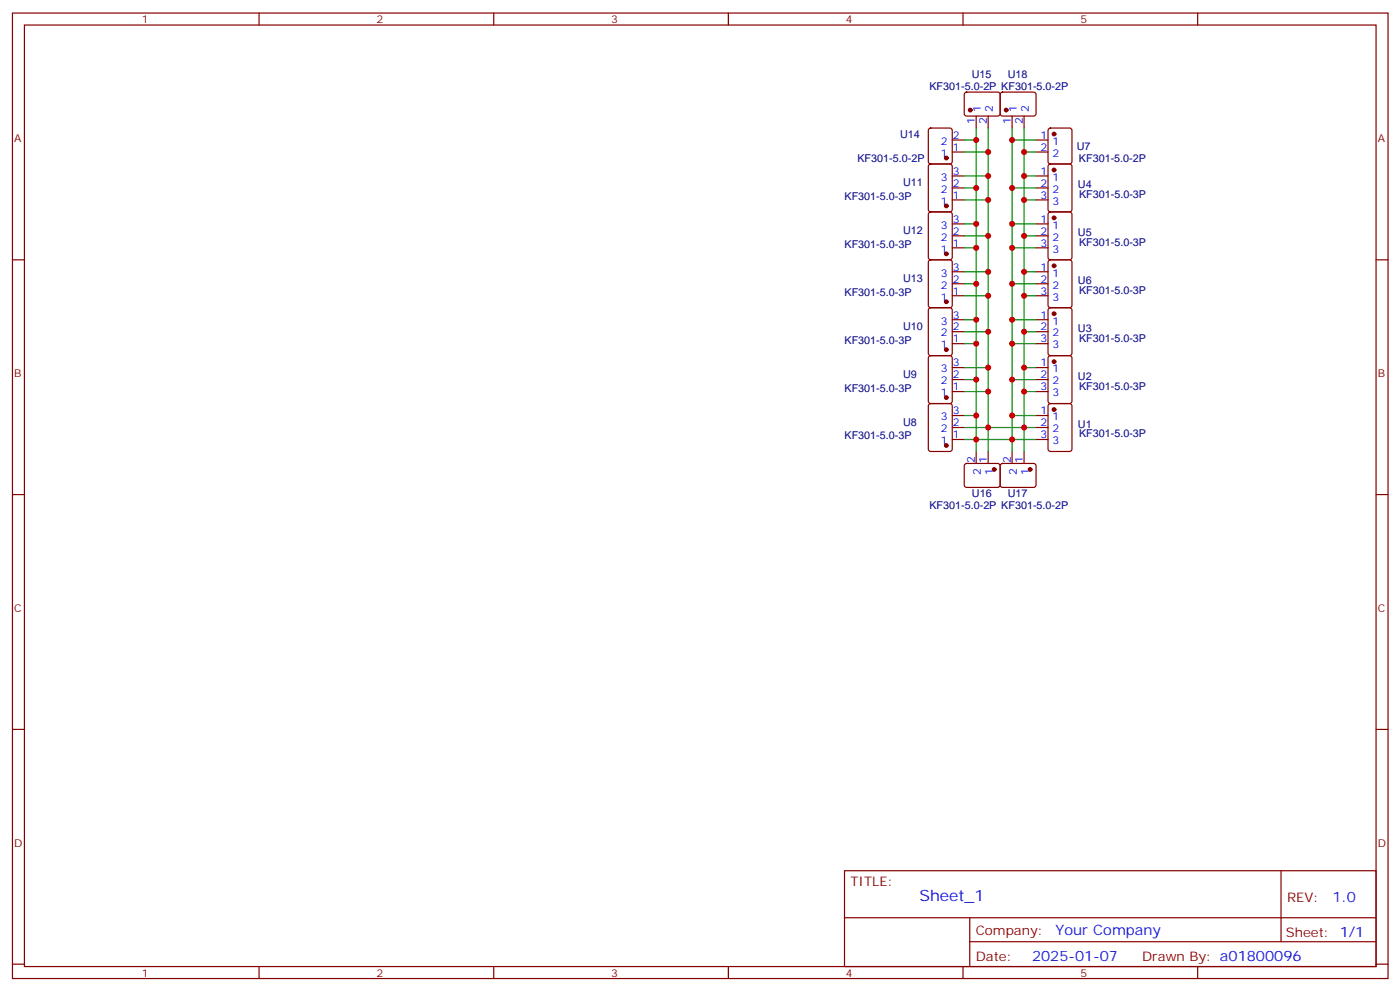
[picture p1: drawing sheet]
<svg xmlns="http://www.w3.org/2000/svg" width="413mm" height="292mm" viewBox="0 0 413 292" stroke-linecap="round" stroke-linejoin="round" font-family="sans-serif">
<g fill="none" stroke="#870000" stroke-width=".35">
<path d="M3.7 3.8h405.3v284.4h-405.3zM7.2 7.4h398.3v277.3h-398.3zM76.3 3.8v3.6M145.5 3.8v3.6M214.6 3.8v3.6M283.8 3.8v3.6M352.9 3.8v3.6M273.8 37.9l.4-.2h5.7l.6 .4 .1 9.5-.5 .6-5.9 .1-.6-.5-.1-9.4zM284.4 27.3l.4-.2 9.5 .1 .4 .6-.1 6-.6 .4-9.4-.1-.5-.6v-5.7zM287.7 34.2v3.5M291.2 34.2v3.5M294.9 27.3l.5-.2 9.5 .1 .4 .6-.1 6-.6 .4-9.5-.1-.4-.6v-5.7z"/>
<path d="M298.2 34.2v3.5M301.8 34.2v3.5M309.1 37.9l.4-.2h5.7l.6 .4 .1 9.5-.5 .6-5.9 .1-.6-.5-.1-9.4zM273.8 48.5l.4-.2h5.7l.6 .4 .1 13-.5 .7h-5.9l-.6-.5-.1-12.9zM280.6 51.8h3.5M280.6 55.4h3.5M280.6 58.9h3.5M280.6 41.2h3.5M280.6 44.8h3.5M305.3 51.8h3.5M305.3 55.4h3.5M305.3 58.9h3.5"/>
<path d="M305.3 41.2h3.5M305.3 44.8h3.5M309.1 48.5l.4-.2h5.7l.6 .4 .1 13-.5 .7h-5.9l-.6-.5-.1-12.9zM3.7 76.5h3.5M273.8 62.6l.4-.2h5.7l.6 .4 .1 13-.5 .7h-5.9l-.6-.4-.1-13zM273.8 76.7l.4-.2h5.7l.6 .4 .1 13-.5 .7h-5.9l-.6-.4-.1-13zM280.6 65.9h3.5M280.6 69.5h3.5M280.6 73h3.5M305.3 65.9h3.5M305.3 69.5h3.5M305.3 73h3.5"/>
<path d="M309.1 62.6l.4-.2h5.7l.6 .4 .1 13-.5 .7h-5.9l-.6-.4-.1-13zM309.1 76.7l.4-.2h5.7l.6 .4 .1 13-.5 .7h-5.9l-.6-.4-.1-13zM405.5 76.5h3.5M273.8 90.8l.4-.2h5.7l.6 .5 .1 12.9-.5 .7h-5.9l-.6-.4-.1-13zM280.6 94.2h3.5M280.6 97.7h3.5M280.6 80h3.5M280.6 83.6h3.5M280.6 87.1h3.5M305.3 94.2h3.5M305.3 97.7h3.5M305.3 80h3.5"/>
<path d="M305.3 83.6h3.5M305.3 87.1h3.5M309.1 90.8l.4-.2h5.7l.6 .5 .1 12.9-.5 .7h-5.9l-.6-.4-.1-13zM273.8 119.1l.4-.2h5.7l.6 .4 .1 13-.5 .6-5.9 .1-.6-.5-.1-12.9zM273.8 104.9l.4-.2h5.7l.6 .5 .1 12.9-.5 .7-5.9 .1-.6-.5-.1-13zM280.6 108.3h3.5M280.6 111.8h3.5M280.6 115.3h3.5M280.6 101.2h3.5M305.3 108.3h3.5M305.3 111.8h3.5M305.3 115.3h3.5"/>
<path d="M305.3 101.2h3.5M309.1 119.1l.4-.2h5.7l.6 .4 .1 13-.5 .6-5.9 .1-.6-.5-.1-12.9zM309.1 104.9l.4-.2h5.7l.6 .5 .1 12.9-.5 .7-5.9 .1-.6-.5-.1-13zM280.6 122.4h3.5M280.6 125.9h3.5M280.6 129.4h3.5M284.4 136.7l.4-.2h9.5l.4 .7-.1 5.9-.6 .4h-9.4l-.5-.7v-5.6zM287.7 133v3.5M291.2 133v3.5M294.9 136.7l.5-.2h9.5l.4 .7-.1 5.9-.6 .4h-9.5l-.4-.7v-5.6zM298.2 133v3.5M301.8 133v3.5"/>
<path d="M305.3 122.4h3.5M305.3 125.9h3.5M305.3 129.4h3.5M3.7 145.7h3.5M405.5 145.7h3.5M3.7 214.8h3.5M405.5 214.8h3.5M248.8 256.4h156.7v28.3h-156.7zM377.5 256.5v20.8M248.9 270.3h156.5M285.8 277.3h119.6M285.8 270.3v14.1"/>
<path d="M3.7 284h3.5M76.3 284.7v3.5M145.5 284.7v3.5M214.6 284.7v3.5M283.8 284.7v3.5M352.9 284.7v3.5M405.5 284h3.5"/>
</g>
<g fill="#870000" stroke="#870000" stroke-width=".35">
<circle cx="310.6" cy="120.6" r=".53"/>
<circle cx="310.6" cy="106.5" r=".53"/>
<circle cx="310.6" cy="92.4" r=".53"/>
<circle cx="310.6" cy="50.1" r=".53"/>
<circle cx="310.6" cy="64.2" r=".53"/>
<circle cx="310.6" cy="78.3" r=".53"/>
<circle cx="310.6" cy="39.5" r=".53"/>
<circle cx="278.8" cy="131.2" r=".53"/>
<circle cx="278.8" cy="117.1" r=".53"/>
<circle cx="278.8" cy="103" r=".53"/>
<circle cx="278.8" cy="60.6" r=".53"/>
<circle cx="278.8" cy="74.8" r=".53"/>
<circle cx="278.8" cy="88.9" r=".53"/>
<circle cx="278.8" cy="46.5" r=".53"/>
<circle cx="285.9" cy="32.4" r=".53"/>
<circle cx="292.9" cy="138.3" r=".53"/>
<circle cx="303.5" cy="138.3" r=".53"/>
<circle cx="296.5" cy="32.4" r=".53"/>
</g>
<g fill="none" stroke="#008700" stroke-width=".35">
<path d="M287.7 37.7v95.3M291.2 37.7v95.3M298.2 37.7v95.3M301.8 37.7v95.3M284.1 55.4h3.6M284.1 41.2h3.6M284.1 58.9h7.1M284.1 51.8h7.1M284.1 44.8h7.1M298.2 55.4h7.1M298.2 41.2h7.1M301.8 58.9h3.5"/>
<path d="M301.8 51.8h3.5M301.8 44.8h3.5M284.1 73h3.6M284.1 65.9h3.6M284.1 69.5h7.1M298.2 73h7.1M298.2 65.9h7.1M301.8 69.5h3.5M284.1 94.2h3.6M284.1 83.6h3.6M284.1 97.7h7.1M284.1 87.1h7.1"/>
<path d="M284.1 80h7.1M298.2 94.2h7.1M298.2 83.6h7.1M301.8 97.7h3.5M301.8 87.1h3.5M301.8 80h3.5M284.1 111.8h3.6M284.1 101.2h3.6M284.1 115.3h7.1M284.1 108.3h7.1M298.2 111.8h7.1M298.2 101.2h7.1"/>
<path d="M301.8 115.3h3.5M301.8 108.3h3.5M284.1 129.4h21.2M284.1 122.4h3.6M284.1 125.9h21.2M298.2 122.4h7.1"/>
</g>
<g fill="#c00">
<circle cx="287.7" cy="129.4" r=".88"/>
<circle cx="298.2" cy="129.4" r=".88"/>
<circle cx="287.7" cy="122.4" r=".88"/>
<circle cx="298.2" cy="122.4" r=".88"/>
<circle cx="287.7" cy="111.8" r=".88"/>
<circle cx="298.2" cy="111.8" r=".88"/>
<circle cx="287.7" cy="101.2" r=".88"/>
<circle cx="298.2" cy="101.2" r=".88"/>
<circle cx="287.7" cy="94.2" r=".88"/>
<circle cx="298.2" cy="94.2" r=".88"/>
<circle cx="287.7" cy="83.6" r=".88"/>
<circle cx="298.2" cy="83.6" r=".88"/>
<circle cx="287.7" cy="73" r=".88"/>
<circle cx="298.2" cy="73" r=".88"/>
<circle cx="298.2" cy="65.9" r=".88"/>
<circle cx="287.7" cy="65.9" r=".88"/>
<circle cx="287.7" cy="55.4" r=".88"/>
<circle cx="298.2" cy="55.4" r=".88"/>
<circle cx="298.2" cy="41.2" r=".88"/>
<circle cx="287.7" cy="41.2" r=".88"/>
<circle cx="291.2" cy="125.9" r=".88"/>
<circle cx="301.8" cy="125.9" r=".88"/>
<circle cx="301.8" cy="115.3" r=".88"/>
<circle cx="291.2" cy="115.3" r=".88"/>
<circle cx="291.2" cy="108.3" r=".88"/>
<circle cx="301.8" cy="108.3" r=".88"/>
<circle cx="291.2" cy="97.7" r=".88"/>
<circle cx="301.8" cy="97.7" r=".88"/>
<circle cx="291.2" cy="87.1" r=".88"/>
<circle cx="301.8" cy="87.1" r=".88"/>
<circle cx="291.2" cy="80" r=".88"/>
<circle cx="301.8" cy="80" r=".88"/>
<circle cx="291.2" cy="69.5" r=".88"/>
<circle cx="301.8" cy="69.5" r=".88"/>
<circle cx="291.2" cy="58.9" r=".88"/>
<circle cx="301.8" cy="58.9" r=".88"/>
<circle cx="301.8" cy="51.8" r=".88"/>
<circle cx="291.2" cy="51.8" r=".88"/>
<circle cx="291.2" cy="44.8" r=".88"/>
<circle cx="301.8" cy="44.8" r=".88"/>
</g>
<text font-size="4.6" fill="#00f" x="270.9" y="265.5">Sheet_1</text>
<g font-size="4.2" fill="#00f">
<text x="392.6" y="265.7">1.0</text>
<text x="311" y="275.3">Your Company</text>
<text x="304.1" y="283.1">2025-01-07</text>
</g>
<g font-size="3.9" fill="#800">
<text x="250.6" y="261">TITLE:</text>
<text x="379.2" y="265.7">REV:</text>
<text x="287.5" y="275.2">Company:</text>
<text x="378.9" y="275.8">Sheet: 1/1</text>
<text x="287.5" y="282.9">Date:</text>
<text x="336.6" y="283">Drawn By: a01800096</text>
</g>
<g font-size="3.2" fill="#800">
<text x="41.8" y="6.8">1</text>
<text x="110.9" y="6.8">2</text>
<text x="180.1" y="6.8">3</text>
<text x="249.2" y="6.8">4</text>
<text x="318.3" y="6.8">5</text>
<text x="4.2" y="41.9">A</text>
<text x="406" y="41.9">A</text>
<text x="4.2" y="111.1">B</text>
<text x="406" y="111.1">B</text>
<text x="4.2" y="180.2">C</text>
<text x="406" y="180.2">C</text>
<text x="4.2" y="249.4">D</text>
<text x="406" y="249.4">D</text>
<text x="41.8" y="287.7">1</text>
<text x="110.9" y="287.7">2</text>
<text x="180.1" y="287.7">3</text>
<text x="249.2" y="287.7">4</text>
<text x="318.3" y="287.7">5</text>
</g>
<g font-size="3.2" fill="#000080">
<text x="286.3" y="22.9">U15</text>
<text x="296.9" y="22.9">U18</text>
<text x="273.9" y="26.5">KF301-5.0-2P KF301-5.0-2P</text>
<text x="265.2" y="40.6">U14</text>
<text x="252.7" y="47.7">KF301-5.0-2P</text>
<text x="317.3" y="44.2">U7</text>
<text x="317.9" y="47.7">KF301-5.0-2P</text>
<text x="248.8" y="58.9">KF301-5.0-3P</text>
<text x="266.1" y="54.8">U11</text>
<text x="317.6" y="55.4">U4</text>
<text x="318" y="58.3">KF301-5.0-3P</text>
<text x="266.1" y="68.9">U12</text>
<text x="317.6" y="69.5">U5</text>
<text x="248.8" y="73">KF301-5.0-3P</text>
<text x="318" y="72.4">KF301-5.0-3P</text>
<text x="266.1" y="83">U13</text>
<text x="317.6" y="83.6">U6</text>
<text x="248.8" y="87.1">KF301-5.0-3P</text>
<text x="318" y="86.5">KF301-5.0-3P</text>
<text x="248.8" y="101.2">KF301-5.0-3P</text>
<text x="266.1" y="97.1">U10</text>
<text x="317.6" y="97.7">U3</text>
<text x="318" y="100.6">KF301-5.0-3P</text>
<text x="266.1" y="111.2">U9</text>
<text x="317.6" y="111.8">U2</text>
<text x="248.8" y="115.3">KF301-5.0-3P</text>
<text x="318" y="114.7">KF301-5.0-3P</text>
<text x="266.1" y="125.3">U8</text>
<text x="317.6" y="125.9">U1</text>
<text x="248.8" y="129.4">KF301-5.0-3P</text>
<text x="318" y="128.8">KF301-5.0-3P</text>
<text x="286.4" y="146.5">U16</text>
<text x="297" y="146.5">U17</text>
<text x="273.9" y="150">KF301-5.0-2P KF301-5.0-2P</text>
</g>
<g font-size="3.2" fill="#00f">
<text x="289.1" y="32.9" transform="rotate(-90 289.1 32.9)">1</text>
<text x="292.6" y="32.9" transform="rotate(-90 292.6 32.9)">2</text>
<text x="299.6" y="32.9" transform="rotate(-90 299.6 32.9)">1</text>
<text x="303.2" y="32.9" transform="rotate(-90 303.2 32.9)">2</text>
<text x="280.8" y="40.9">2</text>
<text x="287.3" y="36.4" transform="rotate(-90 287.3 36.4)">1</text>
<text x="290.8" y="36.4" transform="rotate(-90 290.8 36.4)">2</text>
<text x="297.9" y="36.4" transform="rotate(-90 297.9 36.4)">1</text>
<text x="301.4" y="36.4" transform="rotate(-90 301.4 36.4)">2</text>
<text x="306.6" y="40.9">1</text>
<text x="277.3" y="46.2">1</text>
<text x="277.3" y="42.7">2</text>
<text x="280.8" y="44.4">1</text>
<text x="306.6" y="44.4">2</text>
<text x="310.1" y="42.7">1</text>
<text x="310.1" y="46.2">2</text>
<text x="277.3" y="53.2">3</text>
<text x="280.8" y="51.5">3</text>
<text x="306.6" y="51.5">1</text>
<text x="310.1" y="53.2">1</text>
<text x="277.3" y="56.8">2</text>
<text x="280.8" y="58.5">1</text>
<text x="280.8" y="55">2</text>
<text x="306.6" y="55">2</text>
<text x="306.6" y="58.5">3</text>
<text x="310.1" y="56.8">2</text>
<text x="277.3" y="60.3">1</text>
<text x="280.8" y="65.6">3</text>
<text x="306.6" y="65.6">1</text>
<text x="310.1" y="60.3">3</text>
<text x="277.3" y="70.9">2</text>
<text x="277.3" y="67.3">3</text>
<text x="280.8" y="69.1">2</text>
<text x="306.6" y="69.1">2</text>
<text x="310.1" y="67.3">1</text>
<text x="310.1" y="70.9">2</text>
<text x="277.3" y="74.4">1</text>
<text x="280.8" y="72.6">1</text>
<text x="306.6" y="72.6">3</text>
<text x="310.1" y="74.4">3</text>
<text x="277.3" y="81.5">3</text>
<text x="280.8" y="83.2">2</text>
<text x="280.8" y="79.7">3</text>
<text x="306.6" y="79.7">1</text>
<text x="306.6" y="83.2">2</text>
<text x="310.1" y="81.5">1</text>
<text x="277.3" y="88.5">1</text>
<text x="277.3" y="85">2</text>
<text x="280.8" y="86.7">1</text>
<text x="306.6" y="86.7">3</text>
<text x="310.1" y="85">2</text>
<text x="310.1" y="88.5">3</text>
<text x="277.3" y="95.6">3</text>
<text x="280.8" y="93.8">3</text>
<text x="306.6" y="93.8">1</text>
<text x="310.1" y="95.6">1</text>
<text x="277.3" y="99.1">2</text>
<text x="280.8" y="100.9">1</text>
<text x="280.8" y="97.3">2</text>
<text x="306.6" y="97.3">2</text>
<text x="306.6" y="100.9">3</text>
<text x="310.1" y="99.1">2</text>
<text x="277.3" y="102.6">1</text>
<text x="280.8" y="107.9">3</text>
<text x="306.6" y="107.9">1</text>
<text x="310.1" y="102.6">3</text>
<text x="277.3" y="113.2">2</text>
<text x="277.3" y="109.7">3</text>
<text x="280.8" y="111.4">2</text>
<text x="306.6" y="111.4">2</text>
<text x="310.1" y="109.7">1</text>
<text x="310.1" y="113.2">2</text>
<text x="277.3" y="116.7">1</text>
<text x="280.8" y="115">1</text>
<text x="306.6" y="115">3</text>
<text x="310.1" y="116.7">3</text>
<text x="277.3" y="123.8">3</text>
<text x="280.8" y="125.6">2</text>
<text x="280.8" y="122">3</text>
<text x="306.6" y="122">1</text>
<text x="306.6" y="125.6">2</text>
<text x="310.1" y="123.8">1</text>
<text x="277.3" y="130.8">1</text>
<text x="277.3" y="127.3">2</text>
<text x="280.8" y="129.1">1</text>
<text x="306.6" y="129.1">3</text>
<text x="310.1" y="127.3">2</text>
<text x="310.1" y="130.8">3</text>
<text x="287.3" y="136.3" transform="rotate(-90 287.3 136.3)">2</text>
<text x="290.8" y="136.3" transform="rotate(-90 290.8 136.3)">1</text>
<text x="297.9" y="136.3" transform="rotate(-90 297.9 136.3)">2</text>
<text x="301.4" y="136.3" transform="rotate(-90 301.4 136.3)">1</text>
<text x="289.1" y="139.8" transform="rotate(-90 289.1 139.8)">2</text>
<text x="292.6" y="139.8" transform="rotate(-90 292.6 139.8)">1</text>
<text x="299.6" y="139.8" transform="rotate(-90 299.6 139.8)">2</text>
<text x="303.2" y="139.8" transform="rotate(-90 303.2 139.8)">1</text>
</g>
</svg>
